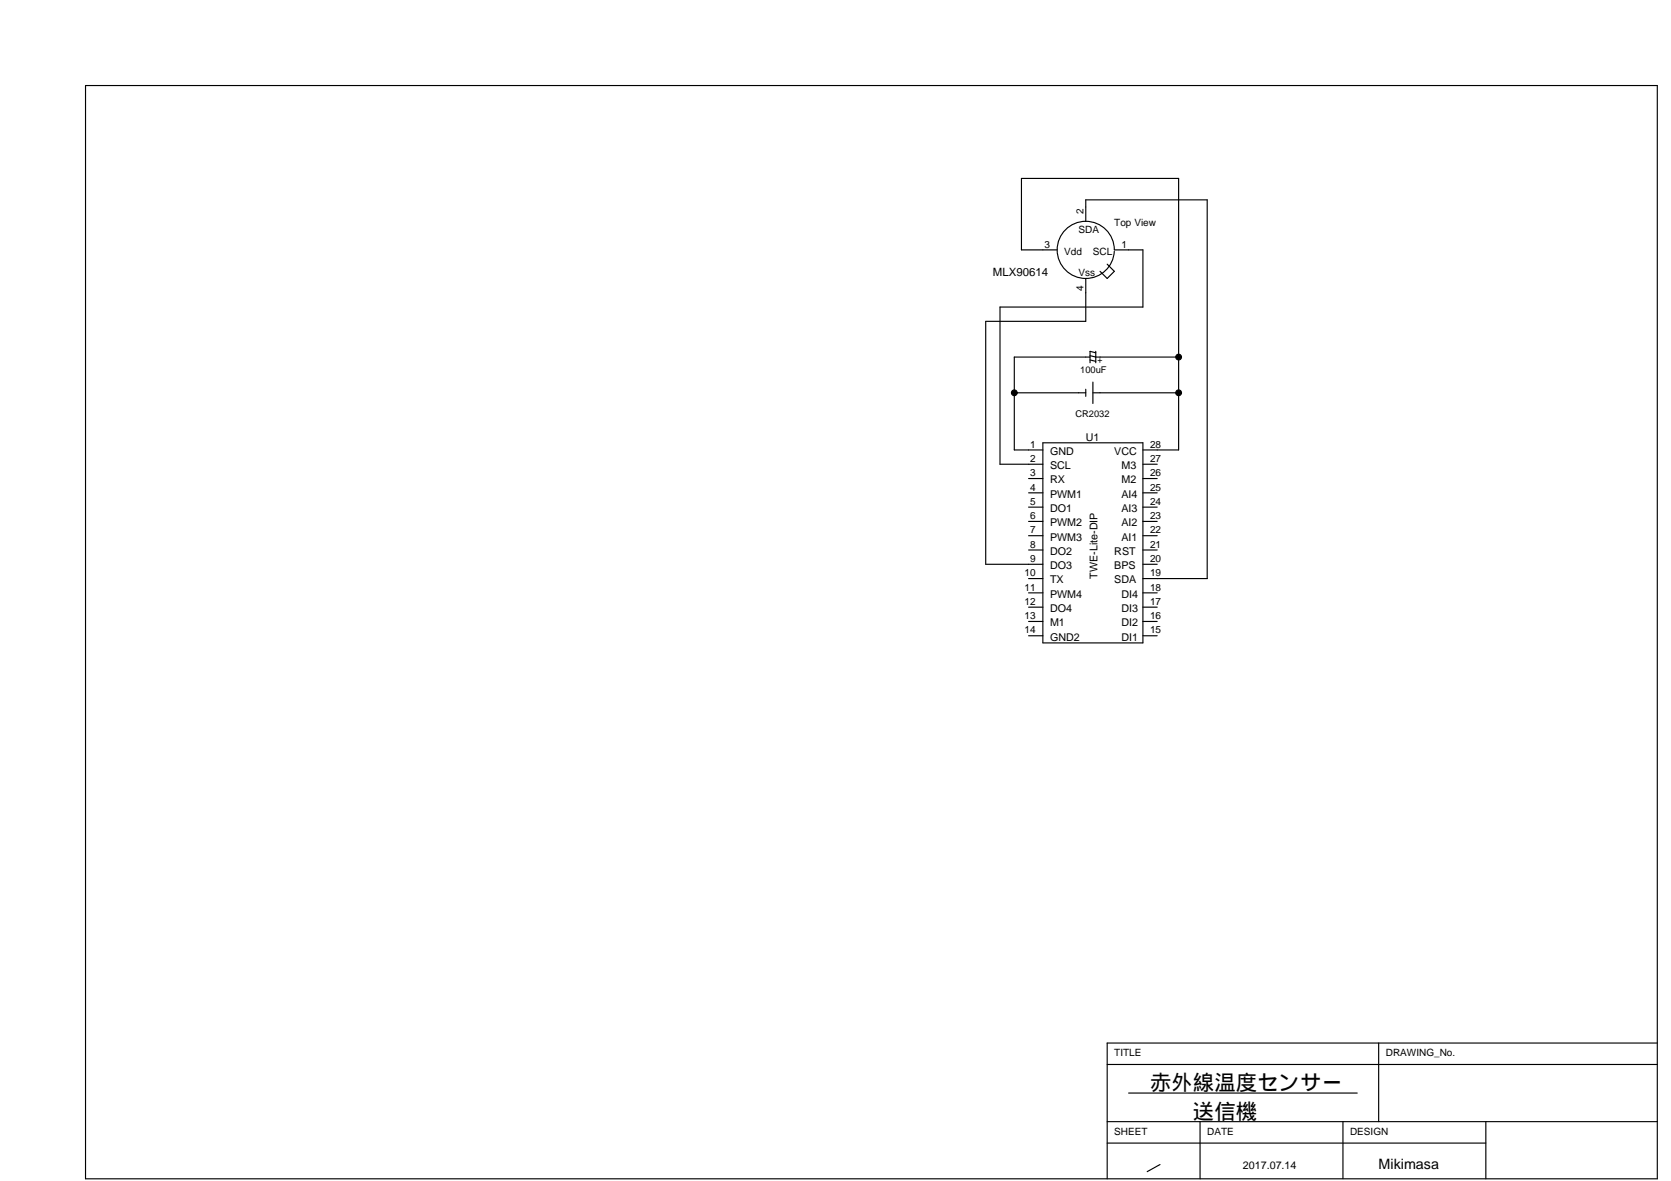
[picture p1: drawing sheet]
<svg xmlns="http://www.w3.org/2000/svg" width="297mm" height="210mm" viewBox="0 0 297 210" stroke-linecap="round" stroke-linejoin="round" font-family="sans-serif">
<g fill="none" stroke="#000" stroke-width=".2">
<path d="M15.2 15.2h279.4v194.3h-279.4zM193 39.3v-3.8h21.6v67.3h-11.4M187.9 44.4h-6.3v-12.7h27.9v48.3h-6.3M193 49.5v7.6h-17.8v43.2h10.2M196.8 47l1.3 1.2-1.3 1.3-1.3-1.3M198.1 44.7a5.1 5.1 0 0 1-7.8 4 5.1 5.1 0 0 1 .2-8.7 5.1 5.1 0 0 1 7.6 4.4h5.1v10.2h-25.4v27.9h7.6M180.3 69.8h12.7M185.4 78.7h17.8v35.6h-17.8zM193 69.2v1.2M193.8 63.5h-13.5v16.5h5.1M193.8 63.2l1 .3h14.7M193.8 64l1 .2"/>
<path d="M194.3 69.8h15.2M194.3 67.9v3.8M194.8 62.7l-1-.3v2.1M194.8 62.4v2.1M182.8 85.1h2.6M182.8 87.6h2.6M182.8 90.1h2.6M182.8 92.7h2.6M182.8 95.2h2.6M182.8 97.8h2.6M203.2 82.5h2.5M203.2 85.1h2.5"/>
<path d="M203.2 87.6h2.5M203.2 90.1h2.5M203.2 92.7h2.5M203.2 95.2h2.5M203.2 97.8h2.5M182.8 102.8h2.6M182.8 105.4h2.6M182.8 107.9h2.6M182.8 110.5h2.6M182.8 113h2.6M203.2 100.3h2.5M203.2 105.4h2.5"/>
<path d="M203.2 107.9h2.5M203.2 110.5h2.5M203.2 113h2.5M196.8 199.4h97.8M196.8 189.2h97.8M200.6 194.3h40.7M213.3 199.4v10.1M238.7 199.4v10.1M245.1 185.4v14M264.1 199.4v10.1M294.6 185.4h-97.8v24.1M196.8 203.2h67.3"/>
<path d="M206.2 207l-2.3 1.2"/>
</g>
<g fill="#000" stroke="#000" stroke-width=".2">
<path d="M180 69.4a.51 .51 0 0 1 .8 .4h-.5h.5a.51 .51 0 0 1-.7 .5 .51 .51 0 0 1-.1-.9z" fill-rule="evenodd"/>
<path d="M209.1 69.6a.51 .51 0 0 1 .5-.3 .51 .51 0 0 1 .4 .5h-.5h.5a.51 .51 0 0 1-.6 .5 .51 .51 0 0 1-.3-.7z" fill-rule="evenodd"/>
<path d="M209.1 63.2a.51 .51 0 0 1 .5-.2 .51 .51 0 0 1 .4 .5h-.5h.5a.51 .51 0 0 1-.6 .5 .51 .51 0 0 1-.3-.8z" fill-rule="evenodd"/>
</g>
<g font-size="3.8">
<text x="204.4" y="193.7">赤外線温度センサー</text>
<text x="212.1" y="198.8">送信機</text>
</g>
<text font-size="2.5" x="245.1" y="207.7">Mikimasa</text>
<text font-size="2" x="176.5" y="49.1">MLX90614</text>
<g font-size="1.9">
<text x="186.7" y="80.8">GND</text>
<text x="186.7" y="83.4">SCL</text>
<text x="193" y="78.3">U1</text>
<text x="198.1" y="80.8">VCC</text>
<text x="199.4" y="83.4">M3</text>
<text x="186.7" y="85.9">RX</text>
<text x="186.7" y="88.5">PWM1</text>
<text x="199.4" y="85.9">M2</text>
<text x="199.4" y="88.5">AI4</text>
<text x="186.7" y="91">DO1</text>
<text x="186.7" y="93.5">PWM2</text>
<text x="199.4" y="91">AI3</text>
<text x="199.4" y="93.5">AI2</text>
<text x="186.7" y="96.1">PWM3</text>
<text x="186.7" y="98.6">DO2</text>
<text x="186.7" y="101.2">DO3</text>
<text x="198.1" y="98.6">RST</text>
<text x="198.1" y="101.2">BPS</text>
<text x="199.4" y="96.1">AI1</text>
<text x="186.7" y="103.7">TX</text>
<text x="186.7" y="106.2">PWM4</text>
<text x="195.1" y="102.8" transform="rotate(-90 195.1 102.8)">TWE-Lite-DIP</text>
<text x="198.1" y="103.7">SDA</text>
<text x="199.4" y="106.2">DI4</text>
<text x="186.7" y="108.8">DO4</text>
<text x="186.7" y="111.3">M1</text>
<text x="186.7" y="113.9">GND2</text>
<text x="199.4" y="108.8">DI3</text>
<text x="199.4" y="111.3">DI2</text>
<text x="199.4" y="113.9">DI1</text>
<text x="220.9" y="207.8">2017.07.14</text>
</g>
<g font-size="1.8">
<text x="191.7" y="41.5">SDA</text>
<text x="192.6" y="38.1" transform="rotate(-90 192.6 38.1)">2</text>
<text x="198.1" y="40.2">Top View</text>
<text x="185.7" y="44">3</text>
<text x="189.2" y="45.3">Vdd</text>
<text x="194.3" y="45.3">SCL</text>
<text x="199.4" y="44">1</text>
<text x="191.7" y="49.1">Vss</text>
<text x="192.6" y="51.8" transform="rotate(-90 192.6 51.8)">4</text>
<text x="183.1" y="79.6">1</text>
<text x="183.1" y="82.1">2</text>
<text x="204.4" y="82.1">27</text>
<text x="204.4" y="79.6">28</text>
<text x="183.1" y="84.6">3</text>
<text x="183.1" y="87.2">4</text>
<text x="183.1" y="89.7">5</text>
<text x="204.4" y="89.7">24</text>
<text x="204.4" y="87.2">25</text>
<text x="204.4" y="84.6">26</text>
<text x="183.1" y="92.3">6</text>
<text x="183.1" y="94.8">7</text>
<text x="204.4" y="94.8">22</text>
<text x="204.4" y="92.3">23</text>
<text x="183.1" y="97.3">8</text>
<text x="183.1" y="99.9">9</text>
<text x="204.4" y="99.9">20</text>
<text x="204.4" y="97.3">21</text>
<text x="182.1" y="102.4">10</text>
<text x="182.1" y="105">11</text>
<text x="182.1" y="107.5">12</text>
<text x="204.4" y="107.5">17</text>
<text x="204.4" y="105">18</text>
<text x="204.4" y="102.4">19</text>
<text x="182.1" y="110">13</text>
<text x="182.1" y="112.6">14</text>
<text x="204.4" y="112.6">15</text>
<text x="204.4" y="110">16</text>
<text x="198.1" y="187.8">TITLE</text>
<text x="246.3" y="187.8">DRAWING_No.</text>
<text x="198.1" y="201.7">SHEET</text>
<text x="214.6" y="201.7">DATE</text>
<text x="240" y="201.7">DESIGN</text>
</g>
<g font-size="1.7">
<text x="192" y="66.3">100uF</text>
<text x="191.2" y="74.1">CR2032</text>
</g>
<text font-size="1.5" x="195.1" y="64.6">+</text>
</svg>
